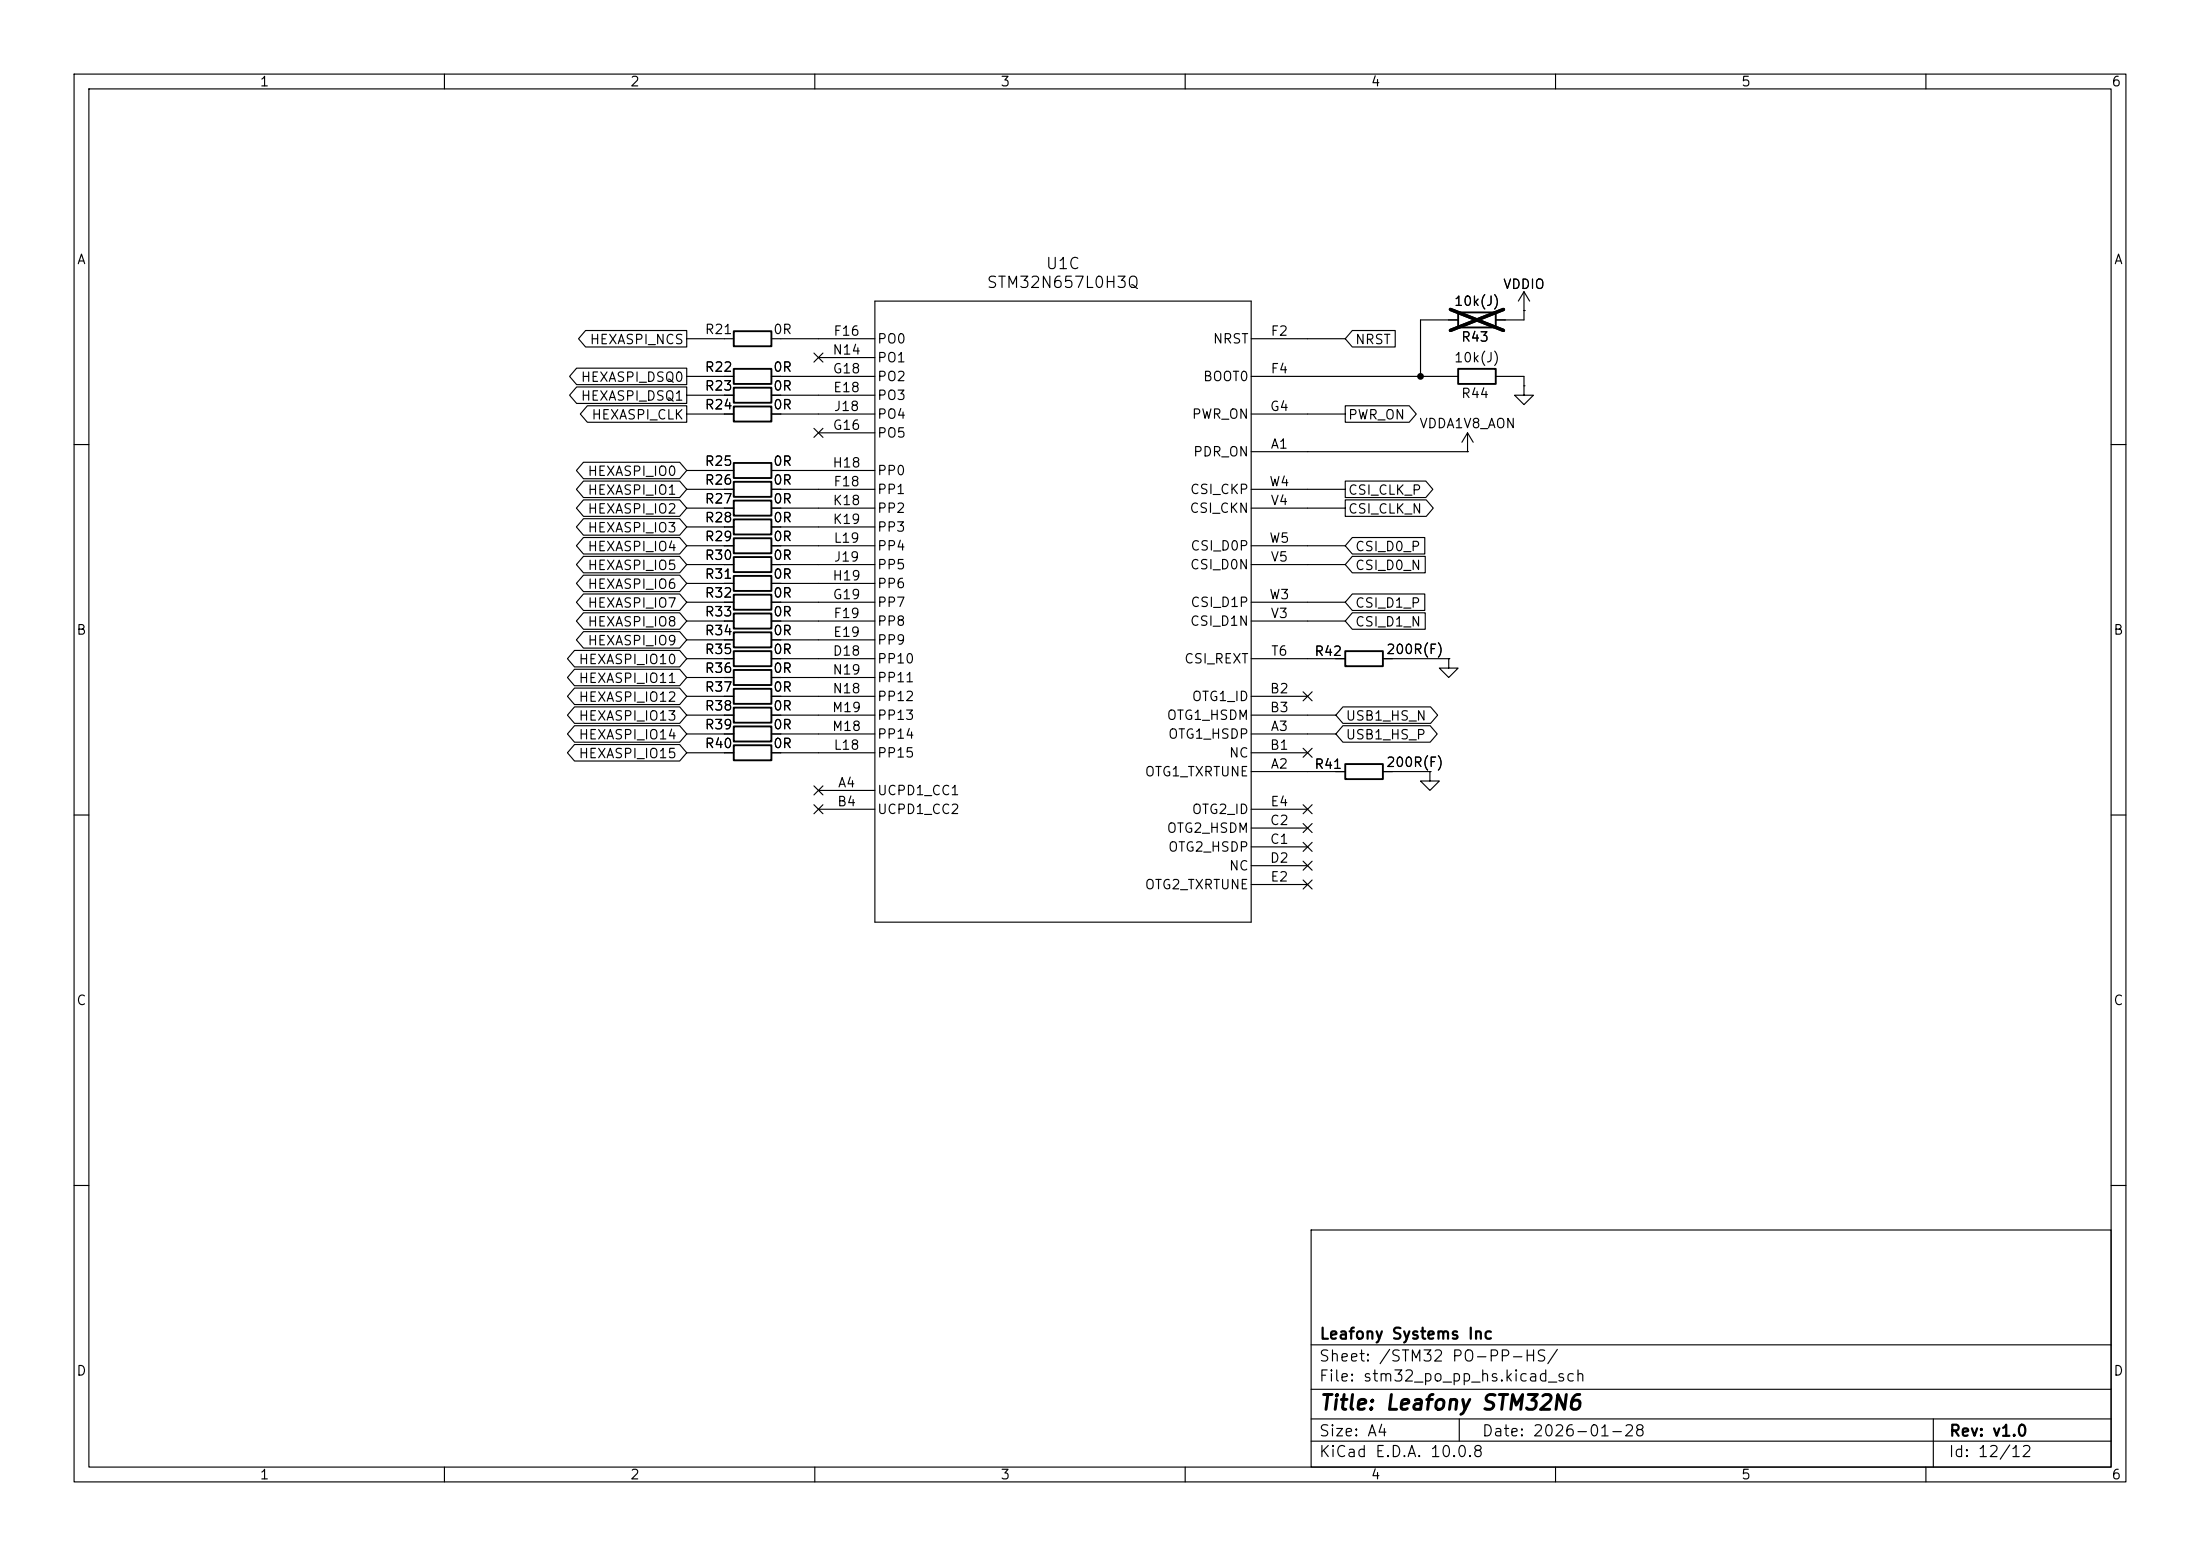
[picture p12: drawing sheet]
<svg xmlns="http://www.w3.org/2000/svg" width="297mm" height="210mm" viewBox="0 0 297 210" stroke-linecap="round" stroke-linejoin="round" font-family="sans-serif">
<g fill="none" stroke="#000" stroke-width=".15">
<path d="M10 10h277v190h-277zM12 12h273v186h-273zM60 10v2M110 10v2M160 10v2M210 10v2M260 10v2M205.7 39.4l-.7 1.2M205.7 39.4l.8 1.2M205.7 39.4v3.8h-3.8M77.8 49.7h14.9v2.2h-14.9l-.9-1.1zM77.8 52.2h14.9v2.3h-14.9l-.9-1.2z"/>
<path d="M79.1 44.6h13.6v2.2h-13.6l-1-1.1zM79.3 54.8h13.4v2.2h-13.4l-1-1.1zM92.7 50.8h6.4M92.7 53.3h6.4M92.7 45.7h6.4M92.7 55.9h6.4M104.1 50.8h14M104.1 53.3h14M104.1 45.7h14M104.1 55.9h14M109.9 57.8l1.2 1.2M109.9 47.7l1.2 1.2"/>
<path d="M110.5 58.4h7.6M110.5 48.3h7.6M111.1 57.8l-1.2 1.2M111.1 47.7l-1.2 1.2M118.1 40.6h50.8v83.9h-50.8zM168.9 50.8h27.9M168.9 45.7h12.7M168.9 55.9h12.7M181.6 54.8h8.6l1 1.1-1 1.1h-8.6zM182.6 44.6h5.8v2.2h-5.8l-1-1.1zM196.8 43.2h-5v7.6M198.1 58.4l-.7 1.3"/>
<path d="M198.1 58.4l.8 1.3M198.1 58.4v2.6M201.9 50.8h3.8v1.3M205.7 52.1v1.2h1.3l-1.3 1.3-1.2-1.3h1.2M205.7 52.1h.1M205.7 41.9h.1M10 60h2M78.8 64.9h13l.9 1.1-.9 1.2h-13l-1-1.2zM78.8 62.4h13l.9 1.1-.9 1.1h-13l-1-1.1zM78.8 70h13l.9 1.1-.9 1.1h-13l-1-1.1zM78.8 75.1h13l.9 1.1-.9 1.1h-13l-1-1.1zM78.8 72.5h13l.9 1.2-.9 1.1h-13l-1-1.1z"/>
<path d="M78.8 77.6h13l.9 1.1-.9 1.2h-13l-1-1.2zM78.8 67.5h13l.9 1.1-.9 1.1h-13l-1-1.1zM92.7 76.2h6.4M92.7 78.7h6.4M92.7 66h6.4M92.7 71.1h6.4M92.7 63.5h6.4M92.7 68.6h6.4M92.7 73.7h6.4M104.1 76.2h14M104.1 78.7h14M104.1 66h14"/>
<path d="M104.1 71.1h14M104.1 63.5h14M104.1 68.6h14M104.1 73.7h14M168.9 76.2h12.7M168.9 66h12.7M168.9 68.6h12.7M168.9 73.7h12.7M168.9 61h29.2M181.6 64.9h10.9l.9 1.1-.9 1.2h-10.9zM181.6 67.5h10.9l1 1.1-1 1.1h-10.9zM182.6 72.5h9.7v2.3h-9.7l-1-1.1z"/>
<path d="M182.6 75.1h9.8v2.2h-9.8l-1-1.1zM198.1 61h.1M285 60h2M77.6 97.9h14.2l.9 1.2-.9 1.1h-14.2l-1-1.1zM77.6 95.4h14.2l.9 1.1-.9 1.1h-14.2l-1-1.1zM77.6 92.9h14.2l.9 1.1-.9 1.1h-14.2l-1-1.1zM77.6 90.3h14.2l.9 1.1-.9 1.2h-14.2l-1-1.2zM77.6 87.8h14.2l.9 1.1-.9 1.1h-14.2l-1-1.1zM78.8 82.7h13l.9 1.1-.9 1.1h-13l-1-1.1zM78.8 85.2h13l.9 1.2-.9 1.1h-13l-1-1.1zM78.8 80.2h13l.9 1.1-.9 1.1h-13l-1-1.1zM92.7 88.9h6.4"/>
<path d="M92.7 83.8h6.4M92.7 81.3h6.4M92.7 99.1h6.4M92.7 86.4h6.4M92.7 96.5h6.4M92.7 94h6.4M92.7 91.4h6.4M104.1 88.9h14M104.1 83.8h14M104.1 81.3h14M104.1 99.1h14M104.1 86.4h14"/>
<path d="M104.1 96.5h14M104.1 94h14M104.1 91.4h14M168.9 88.9h12.7M168.9 83.8h12.7M168.9 81.3h12.7M168.9 99.1h11.4M168.9 96.5h11.4M168.9 94h7.6M175.9 93.4l1.2 1.2M177.1 93.4l-1.2 1.2M181.3 95.4h11.8l1 1.1-1 1.1h-11.8l-1-1.1z"/>
<path d="M181.3 97.9h11.8l.9 1.2-.9 1.1h-11.8l-1-1.1zM182.6 82.7h9.8v2.2h-9.8l-1-1.1zM182.6 80.2h9.7v2.2h-9.7l-1-1.1zM186.7 88.9h8.9M195.6 88.9v1.3h1.2l-1.2 1.2-1.3-1.2h1.3M195.6 88.9h.1M10 110h2M77.6 100.5h14.2l.9 1.1-.9 1.1h-14.2l-1-1.1zM92.7 101.6h6.4M104.1 101.6h14M109.9 106.1l1.2 1.2M109.9 108.6l1.2 1.2"/>
<path d="M110.5 106.7h7.6M110.5 109.2h7.6M111.1 106.1l-1.2 1.2M111.1 108.6l-1.2 1.2M168.9 101.6h7.6M168.9 104.1h12.7M168.9 109.2h7.6M168.9 114.3h7.6M168.9 111.8h7.6M168.9 116.8h7.6M168.9 119.4h7.6M175.9 108.6l1.2 1.2"/>
<path d="M175.9 113.7l1.2 1.2M175.9 118.8l1.2 1.2M175.9 111.2l1.2 1.2M175.9 101l1.2 1.2M175.9 116.2l1.2 1.2M177.1 108.6l-1.2 1.2M177.1 113.7l-1.2 1.2M177.1 118.8l-1.2 1.2M177.1 111.2l-1.2 1.2M177.1 101l-1.2 1.2M177.1 116.2l-1.2 1.2M186.7 104.1h6.3"/>
<path d="M193 104.1v1.3h-1.2l1.2 1.3 1.3-1.3h-1.3M193 104.1h.1M285 110h2M10 160h2M177 166h108v32h-108zM285 160h2M60 198v2M110 198v2M160 198v2M177 194.5h108M177 191.5h108M177 187.5h108"/>
<path d="M177 181.5h108M197 191.5v3M210 198v2M260 198v2M261 191.5v6.5"/>
</g>
<g fill="none" stroke="#000" stroke-width=".25">
<path d="M99.1 52.3h5v2.1h-5zM99.1 44.7h5v2h-5zM99.1 49.8h5v2h-5zM99.1 54.9h5v2h-5zM196.8 49.8h5.1v2h-5.1zM196.8 42.2h5.1v2h-5.1zM99.1 75.2h5v2h-5zM99.1 77.7h5v2.1h-5zM99.1 65h5v2.1h-5zM99.1 70.1h5v2h-5zM99.1 62.5h5v2h-5zM99.1 67.6h5v2h-5z"/>
<path d="M99.1 72.6h5v2.1h-5zM99.1 82.8h5v2h-5zM99.1 80.3h5v2h-5zM99.1 87.9h5v2h-5zM99.1 98h5v2.1h-5zM99.1 85.3h5v2.1h-5zM99.1 95.5h5v2h-5zM99.1 93h5v2h-5zM99.1 90.4h5v2.1h-5zM181.6 87.9h5.1v2h-5.1zM99.1 100.6h5v2h-5zM181.6 103.1h5.1v2.1h-5.1z"/>
</g>
<path d="M195.8 41.8l7.2 2.8M203 41.8l-7.2 2.8" fill="none" stroke="#000" stroke-width=".46"/>
<circle cx="191.8" cy="50.8" r=".46" fill="#000"/>
<text font-size="2" x="178" y="190.8">Title: Leafony STM32N6</text>
<g font-size="1.5">
<text x="133.1" y="39.3">STM32N657L0H3Q</text>
<text x="141.1" y="36.7">U1C</text>
<text x="178" y="184.1">Sheet: /STM32 PO-PP-HS/</text>
<text x="178" y="181.1">Leafony Systems Inc</text>
<text x="178" y="186.8">File: stm32_po_pp_hs.kicad_sch</text>
<text x="178" y="197">KiCad E.D.A. 10.0.8</text>
<text x="178" y="194.2">Size: A4</text>
<text x="200" y="194.2">Date: 2026-01-28</text>
<text x="263" y="197">Id: 12/12</text>
<text x="263" y="194.2">Rev: v1.0</text>
</g>
<g font-size="1.3">
<text x="35" y="12">1</text>
<text x="85" y="12">2</text>
<text x="135" y="12">3</text>
<text x="185" y="12">4</text>
<text x="235" y="12">5</text>
<text x="285" y="12">6</text>
<text x="10.3" y="36">A</text>
<text x="285.3" y="36">A</text>
<text x="196.2" y="41.6">10k(J)</text>
<text x="202.8" y="39.3">VDDIO</text>
<text x="79.5" y="46.8">HEXASPI_NCS</text>
<text x="95.1" y="45.4">R21</text>
<text x="104.3" y="45.4">0R</text>
<text x="112.4" y="45.6">F16</text>
<text x="118.3" y="46.7">PO0</text>
<text x="163.7" y="46.7">NRST</text>
<text x="171.4" y="45.6">F2</text>
<text x="182.9" y="46.8">NRST</text>
<text x="197.2" y="46.4">R43</text>
<text x="78.3" y="51.9">HEXASPI_DSQ0</text>
<text x="95.1" y="53">R23</text>
<text x="95.1" y="50.5">R22</text>
<text x="104.3" y="53">0R</text>
<text x="104.3" y="50.5">0R</text>
<text x="112.3" y="48.2">N14</text>
<text x="112.3" y="50.7">G18</text>
<text x="112.4" y="53.3">E18</text>
<text x="118.3" y="51.8">PO2</text>
<text x="118.3" y="49.2">PO1</text>
<text x="162.3" y="51.8">BOOT0</text>
<text x="171.4" y="50.7">F4</text>
<text x="196.2" y="49.2">10k(J)</text>
<text x="78.3" y="54.4">HEXASPI_DSQ1</text>
<text x="79.8" y="56.9">HEXASPI_CLK</text>
<text x="95.1" y="55.6">R24</text>
<text x="104.3" y="55.6">0R</text>
<text x="112.3" y="58.3">G16</text>
<text x="112.5" y="55.8">J18</text>
<text x="118.3" y="54.3">PO3</text>
<text x="118.3" y="59.4">PO5</text>
<text x="118.3" y="56.8">PO4</text>
<text x="160.8" y="56.8">PWR_ON</text>
<text x="171.4" y="55.8">G4</text>
<text x="181.9" y="56.9">PWR_ON</text>
<text x="191.5" y="58.1">VDDA1V8_AON</text>
<text x="197.2" y="54">R44</text>
<text x="79.2" y="64.6">HEXASPI_IO0</text>
<text x="95.1" y="65.7">R26</text>
<text x="95.1" y="63.2">R25</text>
<text x="104.3" y="65.7">0R</text>
<text x="104.3" y="63.2">0R</text>
<text x="112.3" y="63.4">H18</text>
<text x="112.4" y="66">F18</text>
<text x="118.3" y="64.5">PP0</text>
<text x="161" y="61.9">PDR_ON</text>
<text x="171.3" y="66">W4</text>
<text x="171.4" y="60.9">A1</text>
<text x="79.2" y="67.1">HEXASPI_IO1</text>
<text x="79.2" y="69.6">HEXASPI_IO2</text>
<text x="95.1" y="70.8">R28</text>
<text x="95.1" y="68.3">R27</text>
<text x="104.3" y="70.8">0R</text>
<text x="104.3" y="68.3">0R</text>
<text x="112.3" y="68.5">K18</text>
<text x="112.3" y="71">K19</text>
<text x="118.3" y="67">PP1</text>
<text x="118.3" y="69.5">PP2</text>
<text x="160.5" y="69.5">CSI_CKN</text>
<text x="160.6" y="67">CSI_CKP</text>
<text x="171.4" y="68.5">V4</text>
<text x="181.9" y="67.1">CSI_CLK_P</text>
<text x="181.9" y="69.6">CSI_CLK_N</text>
<text x="79.2" y="72.2">HEXASPI_IO3</text>
<text x="79.2" y="77.3">HEXASPI_IO5</text>
<text x="79.2" y="74.7">HEXASPI_IO4</text>
<text x="95.1" y="75.9">R30</text>
<text x="95.1" y="73.4">R29</text>
<text x="104.3" y="75.9">0R</text>
<text x="104.3" y="73.4">0R</text>
<text x="112.4" y="73.6">L19</text>
<text x="112.5" y="76.1">J19</text>
<text x="118.3" y="77.2">PP5</text>
<text x="118.3" y="72.1">PP3</text>
<text x="118.3" y="74.6">PP4</text>
<text x="160.6" y="77.2">CSI_D0N</text>
<text x="160.6" y="74.6">CSI_D0P</text>
<text x="171.3" y="73.6">W5</text>
<text x="171.4" y="76.1">V5</text>
<text x="182.9" y="74.7">CSI_D0_P</text>
<text x="182.9" y="77.3">CSI_D0_N</text>
<text x="79.2" y="82.3">HEXASPI_IO7</text>
<text x="79.2" y="79.8">HEXASPI_IO6</text>
<text x="95.1" y="83.5">R33</text>
<text x="95.1" y="81">R32</text>
<text x="95.1" y="78.4">R31</text>
<text x="104.3" y="83.5">0R</text>
<text x="104.3" y="81">0R</text>
<text x="104.3" y="78.4">0R</text>
<text x="112.3" y="78.7">H19</text>
<text x="112.3" y="81.2">G19</text>
<text x="112.4" y="83.7">F19</text>
<text x="118.3" y="82.2">PP7</text>
<text x="118.3" y="79.7">PP6</text>
<text x="160.6" y="82.2">CSI_D1P</text>
<text x="171.3" y="81.2">W3</text>
<text x="171.4" y="83.7">V3</text>
<text x="182.9" y="82.3">CSI_D1_P</text>
<text x="10.2" y="86">B</text>
<text x="78" y="90">HEXASPI_IO10</text>
<text x="79.2" y="84.9">HEXASPI_IO8</text>
<text x="79.2" y="87.4">HEXASPI_IO9</text>
<text x="95.1" y="88.6">R35</text>
<text x="95.1" y="86.1">R34</text>
<text x="104.3" y="88.6">0R</text>
<text x="104.3" y="86.1">0R</text>
<text x="112.3" y="88.8">D18</text>
<text x="112.4" y="86.3">E19</text>
<text x="118.3" y="89.9">PP10</text>
<text x="118.3" y="87.3">PP9</text>
<text x="118.3" y="84.8">PP8</text>
<text x="159.8" y="89.9">CSI_REXT</text>
<text x="160.6" y="84.8">CSI_D1N</text>
<text x="171.5" y="88.8">T6</text>
<text x="177.4" y="88.8">R42</text>
<text x="182.9" y="84.9">CSI_D1_N</text>
<text x="187" y="88.6">200R(F)</text>
<text x="285.2" y="86">B</text>
<text x="78" y="95">HEXASPI_IO12</text>
<text x="78" y="92.5">HEXASPI_IO11</text>
<text x="95.1" y="93.7">R37</text>
<text x="95.1" y="91.1">R36</text>
<text x="104.3" y="93.7">0R</text>
<text x="104.3" y="91.1">0R</text>
<text x="112.3" y="93.9">N18</text>
<text x="112.3" y="91.4">N19</text>
<text x="118.3" y="94.9">PP12</text>
<text x="118.3" y="92.4">PP11</text>
<text x="160.8" y="94.9">OTG1_ID</text>
<text x="171.4" y="93.9">B2</text>
<text x="78" y="100.1">HEXASPI_IO14</text>
<text x="78" y="97.6">HEXASPI_IO13</text>
<text x="95.1" y="98.8">R39</text>
<text x="95.1" y="101.3">R40</text>
<text x="95.1" y="96.2">R38</text>
<text x="104.3" y="98.8">0R</text>
<text x="104.3" y="101.3">0R</text>
<text x="104.3" y="96.2">0R</text>
<text x="112.2" y="99">M18</text>
<text x="112.2" y="96.4">M19</text>
<text x="112.4" y="101.5">L18</text>
<text x="118.3" y="100">PP14</text>
<text x="118.3" y="97.5">PP13</text>
<text x="157.4" y="97.5">OTG1_HSDM</text>
<text x="157.6" y="100">OTG1_HSDP</text>
<text x="171.4" y="101.5">B1</text>
<text x="171.4" y="96.4">B3</text>
<text x="171.4" y="99">A3</text>
<text x="181.6" y="97.6">USB1_HS_N</text>
<text x="181.6" y="100.1">USB1_HS_P</text>
<text x="78" y="102.7">HEXASPI_IO15</text>
<text x="113" y="106.6">A4</text>
<text x="118.3" y="107.6">UCPD1_CC1</text>
<text x="118.3" y="102.6">PP15</text>
<text x="154.5" y="105.1">OTG1_TXRTUNE</text>
<text x="165.8" y="102.6">NC</text>
<text x="171.4" y="104.1">A2</text>
<text x="177.4" y="104.1">R41</text>
<text x="187" y="103.8">200R(F)</text>
<text x="112.9" y="109.1">B4</text>
<text x="118.3" y="110.2">UCPD1_CC2</text>
<text x="157.4" y="112.7">OTG2_HSDM</text>
<text x="160.8" y="110.2">OTG2_ID</text>
<text x="171.4" y="111.7">C2</text>
<text x="171.4" y="109.1">E4</text>
<text x="157.6" y="115.3">OTG2_HSDP</text>
<text x="165.8" y="117.8">NC</text>
<text x="171.4" y="114.2">C1</text>
<text x="171.4" y="116.8">D2</text>
<text x="171.4" y="119.3">E2</text>
<text x="154.5" y="120.3">OTG2_TXRTUNE</text>
<text x="10.2" y="136">C</text>
<text x="285.2" y="136">C</text>
<text x="10.2" y="186">D</text>
<text x="285.2" y="186">D</text>
<text x="35" y="200">1</text>
<text x="85" y="200">2</text>
<text x="135" y="200">3</text>
<text x="185" y="200">4</text>
<text x="235" y="200">5</text>
<text x="285" y="200">6</text>
</g>
</svg>
